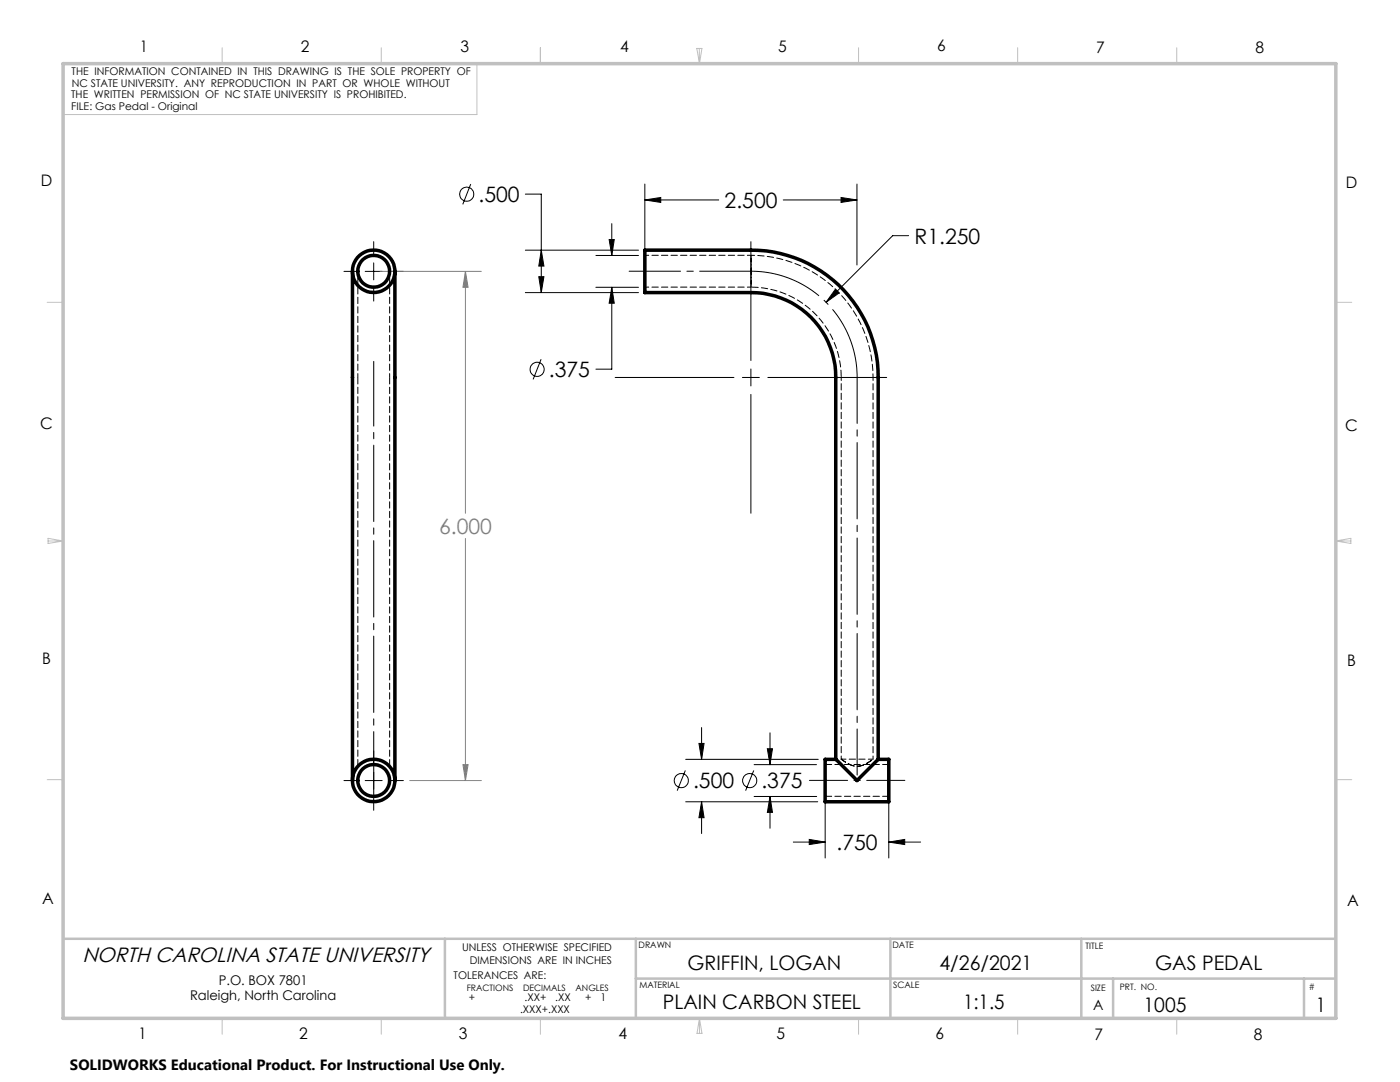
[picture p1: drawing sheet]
<svg xmlns="http://www.w3.org/2000/svg" width="279mm" height="216mm" viewBox="0 0 279 216" stroke-linecap="round" stroke-linejoin="round" font-family="sans-serif">
<g fill="none" stroke="#000" stroke-width=".2">
<path d="M93.9 36.7l-1.5 4.1M104.8 38.7h3.2v19.7M128.7 39.9l3.2-.5v1zM128.7 36.7v16.2M128.7 39.9h14.7M156.3 39.9h14.7M167.9 39.4l3.1 .5-3.1 .5zM171 36.7v16.2M68.7 54.2h2.5M72.9 54.2h3.4M74.6 48.2v2.6M74.6 52.5v3.3"/>
<path d="M74.6 57.5v2.6M78 54.2h2.5M104.8 49.9h22.6M104.8 58.4h22.6M107.5 55.2h1l-.5 3.2zM108 49.9l.5 3.2h-1zM118.9 51h8.5M118.9 57.3h8.5M121.6 47.8h1l-.5 3.2zM122.1 57.3l.5 3.2h-1zM122.1 57.3v16.4h-3.2M122.1 44.6v6.4"/>
<path d="M149.9 48.2v23.7M166.7 57.7l.8 .8-2.6 1.8zM181.3 47h-3.1l-13.3 13.3M108 71.7l-1.6 4M122.8 75.3h23.7M148.2 75.3h3.4M149.9 73.6v3.4M149.9 78.7v23.7M153.2 75.3h23.8M68.7 155.8h2.5M72.9 155.8h3.4M74.6 149.8v2.6"/>
<path d="M74.6 154.1v3.3M74.6 159.1v2.6M78 155.8h2.5M136.8 153.7l-1.7 4.1M136.8 151.5h26.5M136.8 160h26.4M139.5 148.3h1l-.5 3.2zM140 160l.5 3.2h-1zM140 145.2v6.3M140 160v6.3M150.4 153.7l-1.6 4.1M150.5 152.6h12.4"/>
<path d="M150.5 158.9h12.5M153.1 149.4h1.1l-.5 3.2zM153.7 158.9l.5 3.2h-1.1zM153.7 146.2v6.4M153.7 158.9v6.4M164.7 157v14.2M177.4 157v14.2M158.3 168h6.4M161.5 167.5l3.2 .5-3.2 .5zM177.4 168l3.2-.5v1zM177.4 168h6.3"/>
<circle cx="93.1" cy="38.7" r="1.4"/>
<circle cx="107.2" cy="73.7" r="1.41"/>
<circle cx="136" cy="155.8" r="1.4"/>
<circle cx="149.6" cy="155.8" r="1.41"/>
</g>
<path d="M171.1 75.3a21.2 21.2 0 0 0-21.2-21.2" fill="none" stroke="#000" stroke-width=".2" stroke-dasharray="15.2 1.3 1.3 1.3" stroke-dashoffset=".5" stroke-linecap="butt"/>
<path d="M75.8 54.2h20.3M92.9 54.2l.5 3.1h-1zM92.9 54.2v48.2M92.9 107.5v48.3M81.8 155.8h14.3M92.4 152.6h1l-.5 3.2z" fill="none" stroke="#808080" stroke-width=".2"/>
<path d="M171.1 154.7v-79.4" fill="none" stroke="#000" stroke-width=".2" stroke-dasharray="15.2 1.3 1.3 1.3" stroke-dashoffset="6"/>
<path d="M149.9 54.1h-24.3" fill="none" stroke="#000" stroke-width=".2" stroke-dasharray="15.2 1.3 1.3 1.3" stroke-dashoffset="5"/>
<path d="M180.6 155.7h-19.1" fill="none" stroke="#000" stroke-width=".2" stroke-dasharray="15.2 1.3 1.3 1.3" stroke-dashoffset="7.6"/>
<path d="M74.6 72.1v86.8" fill="none" stroke="#000" stroke-width=".2" stroke-dasharray="15.2 1.3 1.3 1.3" stroke-dashoffset="2.3"/>
<g fill="none" stroke="#c0c0c0" stroke-width=".2">
<path d="M44.3 9.5v3.2M76.1 9.5v3.2M95.2 12.7v10.2h-82.6M107.8 9.5v3.2M139.1 9.7h1l-.5 3zM139.6 9.7v3M171.3 9.5v3.2M203.1 9.5v3.2M234.8 9.5v3.2M9.4 60.3h3.2M266.6 60.3h3.2M9.6 108h3"/>
<path d="M9.6 107.4l3 .6-3 .4zM266.6 108h3M266.6 108l3-.6v1zM9.4 155.6h3.2M266.6 155.6h3.2M44.3 203.2v3.2M76.1 203.2v3.2M107.8 203.2v3.2M139.6 203.2v3M139.6 203.2l.5 3h-1zM171.3 203.2v3.2M203.1 203.2v3.2"/>
<path d="M234.8 203.2v3.2"/>
</g>
<path d="M12.6 187.3h254M88.8 187.3v15.9M126.9 187.3v15.9M126.9 195.3h139.7M177.7 187.3v15.9M215.8 187.3v15.9M222.1 195.3v7.9M260.2 195.3v7.9" fill="none" stroke="#c0c0c0" stroke-width=".5"/>
<path d="M12.6 12.7h254v190.5h-254z" fill="none" stroke="#c0c0c0" stroke-width=".7"/>
<path d="M128.7 39.9l3.2-.5v1zM167.9 39.4l3.1 .5-3.1 .5zM166.7 57.7l-1.8 2.6 2.6-1.8zM108 49.9l.5 3.2h-1zM107.5 55.2h1l-.5 3.2zM121.6 47.8h1l-.5 3.2zM122.1 57.3l.5 3.2h-1zM139.5 148.3h1l-.5 3.2zM140 160l.5 3.2h-1zM153.1 149.4h1.1l-.5 3.2zM153.7 158.9l.5 3.2h-1.1zM161.5 167.5l3.2 .5-3.2 .5zM177.4 168l3.2-.5v1z" fill="#000"/>
<path d="M92.9 54.2l.5 3.1h-1zM92.4 152.6h1l-.5 3.2z" fill="#808080"/>
<g fill="none" stroke="#000" stroke-width=".7">
<path d="M70.3 54.2v101.6M78.8 54.2v101.6M166.8 151.5v-76.2a16.9 16.9 0 0 0-16.9-16.9h-21.2v-8.5h21.2a25.3 25.3 0 0 1 25.4 25.4v76.2M166.8 151.5l4.2 4.3 4.3-4.3M166.8 151.5h-2.1v8.5h12.7v-8.5h-2.1"/>
<circle cx="74.6" cy="54.1" r="4.2"/>
<circle cx="74.6" cy="54.1" r="3.2"/>
<circle cx="74.6" cy="155.7" r="4.2"/>
<circle cx="74.6" cy="155.7" r="3.2"/>
</g>
<path d="M71.4 54.1v21.2M128.7 57.3h21.2M149.9 50.9h-21.2M77.8 75.3v-21.2M166.8 151.5l4.3 4.2M171.1 155.7l4.2-4.2" fill="none" stroke="#000" stroke-width=".2" stroke-dasharray="1.3 .6" stroke-dashoffset=".5"/>
<path d="M128.7 54.1v-4.2M128.7 58.4v-4.3M164.7 155.7v-4.2M164.7 160v-4.3M177.4 155.7v-4.2M177.4 160v-4.3" fill="none" stroke="#000" stroke-width=".2" stroke-dasharray="1.3 .6" stroke-dashoffset=".4"/>
<path d="M128.7 54.1v3.2v-6.3v3.1M149.9 54.1v3.2v-6.3v3.1M164.7 155.7v-3.1v6.3v-3.2M164.7 158.9h12.7M167.9 151.5h.1M177.4 155.7v-3.1v6.3v-3.2M177.4 152.5h-12.7" fill="none" stroke="#000" stroke-width=".2" stroke-dasharray="1.3 .6"/>
<path d="M71.4 54.1a3.2 3.2 0 0 0 4.6 2.9 3.2 3.2 0 0 0 .5-5.4 3.2 3.2 0 0 0-5 2l-.1 .5M71.4 155.7a3.2 3.2 0 0 1 4.6-2.8 3.2 3.2 0 0 1 .5 5.4 3.2 3.2 0 0 1-5-2.1l-.1-.5M74.6 151.5a4.2 4.2 0 0 0-3.2 1.4 4.2 4.2 0 0 1 6.4 0 4.2 4.2 0 0 0-3.2-1.4M167.9 151.5a5.7 5.7 0 0 0 3.6 1.4 7.7 7.7 0 0 0 2.7-1.4 7.3 7.3 0 0 1-3 1.4 5.9 5.9 0 0 1-3.3-1.4" fill="none" stroke="#000" stroke-width=".2" stroke-dasharray="1.3 .6" stroke-dashoffset=".2"/>
<path d="M167.9 75.3v76.2M174.2 75.3a24.3 24.3 0 0 0-24.3-24.4M174.2 151.5v-76.2" fill="none" stroke="#000" stroke-width=".2" stroke-dasharray="1.3 .6" stroke-dashoffset=".6"/>
<path d="M174.2 151.5h-6.3" fill="none" stroke="#000" stroke-width=".2" stroke-dasharray="1.3 .6" stroke-dashoffset=".3"/>
<path d="M149.9 57.3a18 18 0 0 1 18 18" fill="none" stroke="#000" stroke-width=".2" stroke-dasharray="1.3 .6" stroke-dashoffset="-.2"/>
<path d="M70.4 54.1a4.2 4.2 0 0 1 6.1-3.7 4.2 4.2 0 0 1 .5 7.2 4.2 4.2 0 0 1-6.6-2.9v-.6M70.4 155.7a4.2 4.2 0 0 1 4.2-4.2 4.2 4.2 0 0 1 4.2 4.2M70.4 155.7a4.2 4.2 0 0 1 6.1-3.7 4.2 4.2 0 0 1 .5 7.2 4.2 4.2 0 0 1-6.6-2.9v-.6M78.8 155.7a4.2 4.2 0 0 0-4.2-4.2 4.2 4.2 0 0 0-4.2 4.2" fill="none" stroke="#000" stroke-width=".2" stroke-dasharray="1.3 .6" stroke-dashoffset=".7"/>
<path d="M71.4 75.3v77.6M77.8 152.9v-77.6" fill="none" stroke="#000" stroke-width=".2" stroke-dasharray="1.3 .6" stroke-dashoffset="-.1"/>
<g font-size="4.2">
<text x="95.5" y="40.3">.500</text>
<text x="144.6" y="41.5">2.500</text>
<text x="182.5" y="48.6">R1.250</text>
<text x="109.5" y="75.2">.375</text>
<text x="138.3" y="157.3">.500</text>
<text x="152" y="157.3">.375</text>
<text x="167" y="169.6">.750</text>
</g>
<text font-size="4.2" fill="#808080" x="87.6" y="106.5">6.000</text>
<text font-size="4.1" x="16.4" y="191.9">NORTH CAROLINA STATE UNIVERSITY</text>
<g font-size="4">
<text x="137.2" y="193.6">GRIFFIN, LOGAN</text>
<text x="187.5" y="193.6">4/26/2021</text>
<text x="230.5" y="193.5">GAS PEDAL</text>
<text x="132.3" y="201.4">PLAIN CARBON STEEL</text>
<text x="192.2" y="201.4">1:1.5</text>
<text x="228.2" y="201.8">1005</text>
<text x="262.6" y="202">1</text>
</g>
<g font-size="3.2">
<text x="27.9" y="10.4">1</text>
<text x="60" y="10.4">2</text>
<text x="91.9" y="10.4">3</text>
<text x="123.8" y="10.4">4</text>
<text x="155.3" y="10.4">5</text>
<text x="187" y="10.3">6</text>
<text x="218.8" y="10.5">7</text>
<text x="250.6" y="10.5">8</text>
<text x="8.1" y="37.1">D</text>
<text x="268.6" y="37.5">D</text>
<text x="8" y="85.7">C</text>
<text x="268.5" y="86.1">C</text>
<text x="8.4" y="132.5">B</text>
<text x="268.9" y="132.9">B</text>
<text x="8.4" y="180.3">A</text>
<text x="268.9" y="180.7">A</text>
<text x="27.6" y="207.4">1</text>
<text x="59.7" y="207.4">2</text>
<text x="91.6" y="207.4">3</text>
<text x="123.5" y="207.4">4</text>
<text x="155" y="207.4">5</text>
<text x="186.7" y="207.3">6</text>
<text x="218.4" y="207.5">7</text>
<text x="250.3" y="207.5">8</text>
</g>
<text font-size="3" x="14" y="213.5">SOLIDWORKS Educational Product. For Instructional Use Only.</text>
<text font-size="2.8" x="218.1" y="201.5">A</text>
<g font-size="2.7">
<text x="43.6" y="196.4">P.O. BOX 7801</text>
<text x="37.9" y="199.4">Raleigh, North Carolina</text>
</g>
<g font-size="2.1">
<text x="14.3" y="14.9">THE INFORMATION CONTAINED IN THIS DRAWING IS THE SOLE PROPERTY OF</text>
<text x="14.3" y="17.3">NC STATE UNIVERSITY. ANY REPRODUCTION IN PART OR WHOLE WITHOUT</text>
<text x="14.2" y="19.6">THE WRITTEN PERMISSION OF NC STATE UNIVERSITY IS PROHIBITED.</text>
<text x="14.2" y="21.9">FILE: Gas Pedal - Original</text>
<text x="92.2" y="189.7">UNLESS OTHERWISE SPECIFIED</text>
<text x="90.5" y="195.3">TOLERANCES ARE:</text>
<text x="93.8" y="192.4">DIMENSIONS ARE IN INCHES</text>
<text x="93.6" y="199.7">+</text>
<text x="103.8" y="202.2">.XXX+.XXX</text>
<text x="104.7" y="199.7">.XX+</text>
<text x="110.8" y="199.7">.XX</text>
<text x="116.8" y="199.7">+</text>
<text x="119.8" y="199.7">1</text>
</g>
<g font-size="1.8">
<text x="127.4" y="189.3">DRAWN</text>
<text x="178.1" y="189.1">DATE</text>
<text x="216.6" y="189.4">TITLE</text>
<text x="93.1" y="197.7">FRACTIONS</text>
<text x="104.4" y="197.7">DECIMALS</text>
<text x="114.9" y="197.7">ANGLES</text>
<text x="127.6" y="197.1">MATERIAL</text>
<text x="178.2" y="197.1">SCALE</text>
<text x="217.7" y="197.8">SIZE</text>
<text x="223.5" y="197.6">PRT. NO.</text>
<text x="261.2" y="197.5">#</text>
</g>
</svg>
